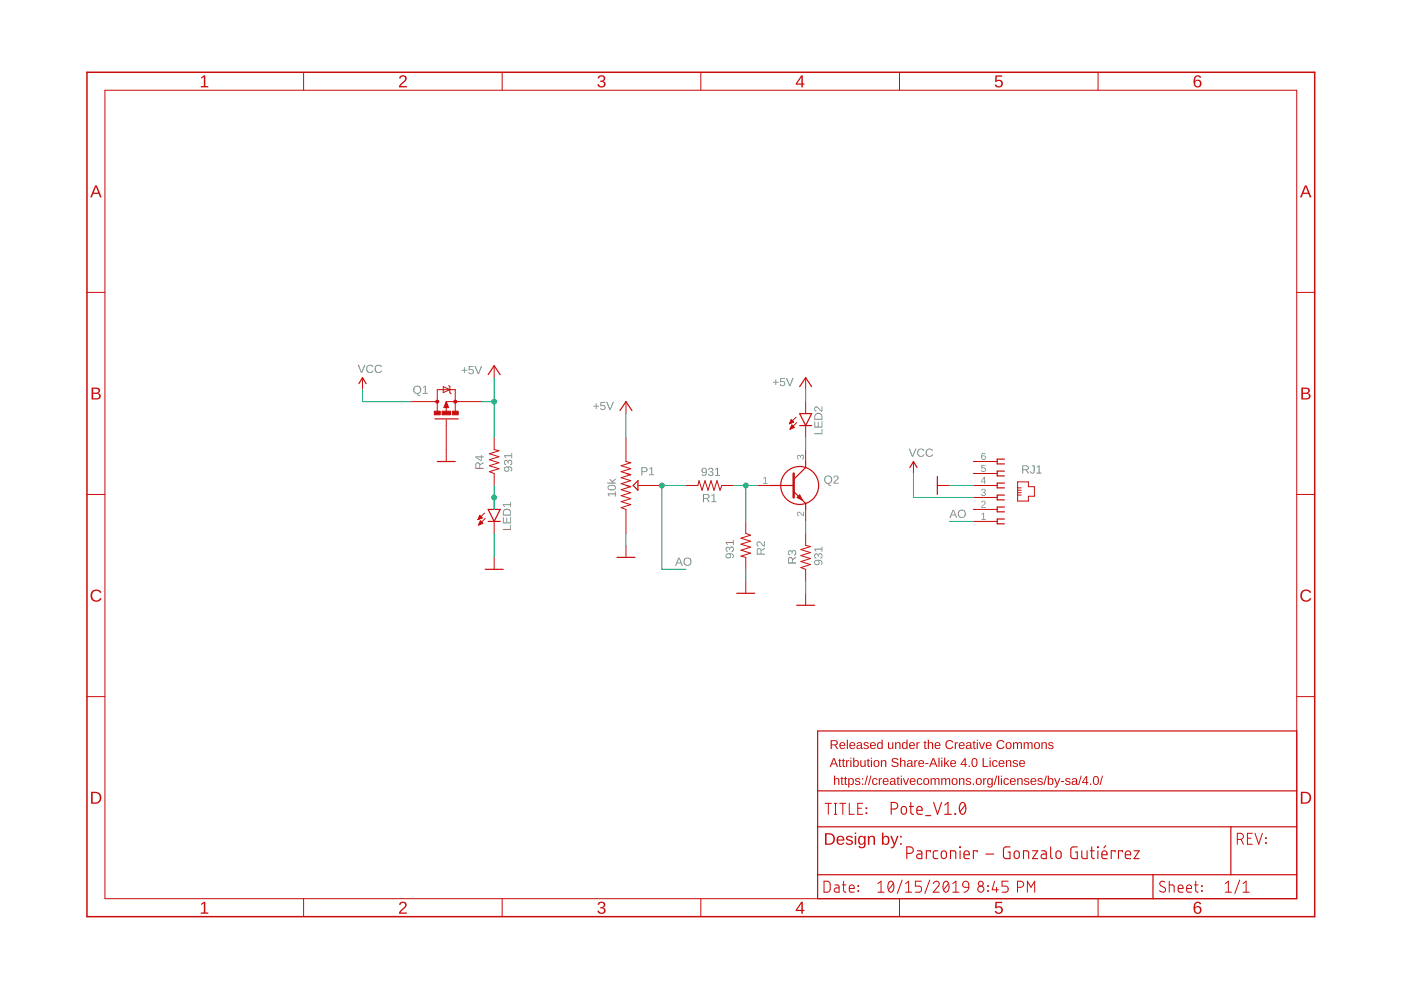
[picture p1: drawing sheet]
<?xml version="1.0" encoding="utf-8"?>
<!DOCTYPE eagle SYSTEM "eagle.dtd">
<!--
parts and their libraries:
SparkFun-Aesthetics: Licensing: Creative Commons ShareAlike 4.0 International - https://creativecommons.org/licenses/by-sa/4.0
-->
<eagle version="9.4.1">
<drawing>
<settings>
<setting alwaysvectorfont="no"/>
<setting verticaltext="up"/>
</settings>
<grid distance="0.1" unitdist="inch" unit="inch" style="lines" multiple="1" display="no" altdistance="0.01" altunitdist="inch" altunit="inch"/>
<schematic xreflabel="%F%N/%S.%C%R" xrefpart="/%S.%C%R">
<fusionteam huburn="a.cGVyc29uYWw6dWUyYzkzNGM3" projecturn="a.cGVyc29uYWw6dWUyYzkzNGM3IzIwMTkwMjE1MTc2NjY5MDA2" folderUrn="urn:adsk.wipprod:fs.folder:co.03cKOASLTxW-QGtvoGH7iA"  versionUrn="urn:adsk.wipprod:fs.file:vf.GoxJW2GZTXSHsnUgYg3O0A?version=1" camFileUrn="" camFileVersionUrn="" lastpublishedchangeguid="dc1b06b2-6754-8c89-f4cc-ef5e88599eae"/>
<libraries>
<library name="SparkFun-Aesthetics">
<symbols>
<symbol name="DGND">
<wire x1="-1.905" y1="0" x2="1.905" y2="0" width="0.254" layer="94"/>
<text x="-2.54" y="-2.54" size="1.778" layer="96">&gt;VALUE</text>
<pin name="GND" x="0" y="2.54" visible="off" length="short" direction="sup" rot="R270"/>
</symbol>
<symbol name="VCC">
<wire x1="0.762" y1="1.27" x2="0" y2="2.54" width="0.254" layer="94"/>
<wire x1="0" y1="2.54" x2="-0.762" y2="1.27" width="0.254" layer="94"/>
<text x="-1.016" y="3.556" size="1.778" layer="96">&gt;VALUE</text>
<pin name="VCC" x="0" y="0" visible="off" length="short" direction="sup" rot="R90"/>
</symbol>
</symbols>
<devicesets>
<deviceset name="GND" prefix="GND">
<gates>
<gate name="1" symbol="DGND" x="0" y="0"/>
</gates>
<devices>
<device name="">
<technologies>
<technology name=""/>
</technologies>
</device>
</devices>
</deviceset>
<deviceset name="VCC" prefix="SUPPLY">
<gates>
<gate name="G$1" symbol="VCC" x="0" y="0"/>
</gates>
<devices>
<device name="">
<technologies>
<technology name=""/>
</technologies>
</device>
</devices>
</deviceset>
</devicesets>
</library>
<library name="615006138421">
<symbols>
<symbol name="615006138421" library_locally_modified="yes">
<text x="-1.27" y="12.7" size="1.778" layer="95" align="center-left">&gt;NAME</text>
<text x="-1.27" y="-5.08" size="1.778" layer="96" align="center-left">&gt;VALUE</text>
<pin name="1" x="-5.08" y="-2.54" visible="pad" length="middle" direction="in"/>
<pin name="3" x="-5.08" y="2.54" visible="pad" length="middle" direction="in"/>
<pin name="5" x="-5.08" y="7.62" visible="pad" length="middle" direction="in"/>
<pin name="2" x="-5.08" y="0" visible="pad" length="middle" direction="in"/>
<pin name="4" x="-5.08" y="5.08" visible="pad" length="middle" direction="in"/>
<pin name="6" x="-5.08" y="10.16" visible="pad" length="middle" direction="in"/>
<wire x1="1.524" y1="10.668" x2="0" y2="10.668" width="0.254" layer="94"/>
<wire x1="0" y1="10.668" x2="0" y2="9.652" width="0.254" layer="94"/>
<wire x1="0" y1="9.652" x2="1.524" y2="9.652" width="0.254" layer="94"/>
<wire x1="1.524" y1="8.128" x2="0" y2="8.128" width="0.254" layer="94"/>
<wire x1="0" y1="8.128" x2="0" y2="7.112" width="0.254" layer="94"/>
<wire x1="0" y1="7.112" x2="1.524" y2="7.112" width="0.254" layer="94"/>
<wire x1="1.524" y1="5.588" x2="0" y2="5.588" width="0.254" layer="94"/>
<wire x1="0" y1="5.588" x2="0" y2="4.572" width="0.254" layer="94"/>
<wire x1="0" y1="4.572" x2="1.524" y2="4.572" width="0.254" layer="94"/>
<wire x1="1.524" y1="3.048" x2="0" y2="3.048" width="0.254" layer="94"/>
<wire x1="0" y1="3.048" x2="0" y2="2.032" width="0.254" layer="94"/>
<wire x1="0" y1="2.032" x2="1.524" y2="2.032" width="0.254" layer="94"/>
<wire x1="4.318" y1="1.778" x2="6.604" y2="1.778" width="0.1998" layer="94"/>
<wire x1="6.604" y1="1.778" x2="6.604" y2="2.794" width="0.1998" layer="94"/>
<wire x1="6.604" y1="2.794" x2="7.874" y2="2.794" width="0.1998" layer="94"/>
<wire x1="7.874" y1="2.794" x2="7.874" y2="4.826" width="0.1998" layer="94"/>
<wire x1="7.874" y1="4.826" x2="6.604" y2="4.826" width="0.1998" layer="94"/>
<wire x1="6.604" y1="4.826" x2="6.604" y2="5.842" width="0.1998" layer="94"/>
<wire x1="6.604" y1="5.842" x2="4.318" y2="5.842" width="0.1998" layer="94"/>
<wire x1="4.318" y1="5.842" x2="4.318" y2="4.572" width="0.1998" layer="94"/>
<wire x1="4.318" y1="4.572" x2="4.318" y2="4.064" width="0.1998" layer="94"/>
<wire x1="4.318" y1="4.064" x2="4.318" y2="3.556" width="0.1998" layer="94"/>
<wire x1="4.318" y1="3.556" x2="4.318" y2="3.048" width="0.1998" layer="94"/>
<wire x1="4.318" y1="3.048" x2="4.318" y2="1.778" width="0.1998" layer="94"/>
<wire x1="4.318" y1="4.572" x2="5.08" y2="4.572" width="0.1998" layer="94"/>
<wire x1="4.318" y1="4.064" x2="5.08" y2="4.064" width="0.1998" layer="94"/>
<wire x1="4.318" y1="3.556" x2="5.08" y2="3.556" width="0.1998" layer="94"/>
<wire x1="4.318" y1="3.048" x2="5.08" y2="3.048" width="0.1998" layer="94"/>
<wire x1="1.524" y1="0.508" x2="0" y2="0.508" width="0.254" layer="94"/>
<wire x1="0" y1="0.508" x2="0" y2="-0.508" width="0.254" layer="94"/>
<wire x1="0" y1="-0.508" x2="1.524" y2="-0.508" width="0.254" layer="94"/>
<wire x1="1.524" y1="-2.032" x2="0" y2="-2.032" width="0.254" layer="94"/>
<wire x1="0" y1="-2.032" x2="0" y2="-3.048" width="0.254" layer="94"/>
<wire x1="0" y1="-3.048" x2="1.524" y2="-3.048" width="0.254" layer="94"/>
</symbol>
</symbols>
<devicesets>
<deviceset name="615006138421" prefix="J">
<gates>
<gate name="G$1" symbol="615006138421" x="0" y="0"/>
</gates>
<devices>
<device name="" package="615006138421">
<connects>
<connect gate="G$1" pin="1" pad="1"/>
<connect gate="G$1" pin="2" pad="2"/>
<connect gate="G$1" pin="3" pad="3"/>
<connect gate="G$1" pin="4" pad="4"/>
<connect gate="G$1" pin="5" pad="5"/>
<connect gate="G$1" pin="6" pad="6"/>
</connects>
<package3dinstances>
<package3dinstance package3d_urn="urn:adsk.eagle:package:8853616/5"/>
</package3dinstances>
<technologies>
<technology name="">
<attribute name="3D_PACKAGE" value="" constant="no"/>
<attribute name="ALLIED_NUMBER" value="" constant="no"/>
<attribute name="DESCRIPTION" value="HORIZONTAL PLASTIC 6P6C MODULAR JACK TAP UP" constant="no"/>
<attribute name="HEIGHT" value="mm" constant="no"/>
<attribute name="MANUFACTURER_NAME" value="W&amp;uuml;rth Elektronik" constant="no"/>
<attribute name="MANUFACTURER_PART_NUMBER" value="615006138421" constant="no"/>
<attribute name="OTHER_PART_NUMBER" value="" constant="no"/>
<attribute name="RS_PART_NUMBER" value="7350282" constant="no"/>
<attribute name="SUPPLIER_NAME" value="RS" constant="no"/>
</technology>
</technologies>
</device>
</devices>
</deviceset>
</devicesets>
</library>
<library name="supply1">
<symbols>
<symbol name="+5V">
<wire x1="1.27" y1="-1.905" x2="0" y2="0" width="0.254" layer="94"/>
<wire x1="0" y1="0" x2="-1.27" y2="-1.905" width="0.254" layer="94"/>
<text x="-2.54" y="-5.08" size="1.778" layer="96" rot="R90">&gt;VALUE</text>
<pin name="+5V" x="0" y="-2.54" visible="off" length="short" direction="sup" rot="R90"/>
</symbol>
</symbols>
<devicesets>
<deviceset name="+5V" prefix="P+">
<gates>
<gate name="1" symbol="+5V" x="0" y="0"/>
</gates>
<devices>
<device name="">
<technologies>
<technology name=""/>
</technologies>
</device>
</devices>
</deviceset>
</devicesets>
</library>
<library name="SparkFun-LED">
<symbols>
<symbol name="LED" library_locally_modified="yes">
<wire x1="1.27" y1="0" x2="0" y2="-2.54" width="0.254" layer="94"/>
<wire x1="0" y1="-2.54" x2="-1.27" y2="0" width="0.254" layer="94"/>
<wire x1="1.27" y1="-2.54" x2="0" y2="-2.54" width="0.254" layer="94"/>
<wire x1="0" y1="-2.54" x2="-1.27" y2="-2.54" width="0.254" layer="94"/>
<wire x1="1.27" y1="0" x2="0" y2="0" width="0.254" layer="94"/>
<wire x1="0" y1="0" x2="-1.27" y2="0" width="0.254" layer="94"/>
<wire x1="-2.032" y1="-0.762" x2="-3.429" y2="-2.159" width="0.1524" layer="94"/>
<wire x1="-1.905" y1="-1.905" x2="-3.302" y2="-3.302" width="0.1524" layer="94"/>
<text x="3.556" y="-4.572" size="1.778" layer="95" rot="R90">&gt;NAME</text>
<text x="5.715" y="-4.572" size="1.778" layer="96" rot="R90">&gt;VALUE</text>
<pin name="C" x="0" y="-5.08" visible="off" length="short" direction="pas" rot="R90"/>
<pin name="A" x="0" y="2.54" visible="off" length="short" direction="pas" rot="R270"/>
<polygon width="0.1524" layer="94">
<vertex x="-3.429" y="-2.159"/>
<vertex x="-3.048" y="-1.27"/>
<vertex x="-2.54" y="-1.778"/>
</polygon>
<polygon width="0.1524" layer="94">
<vertex x="-3.302" y="-3.302"/>
<vertex x="-2.921" y="-2.413"/>
<vertex x="-2.413" y="-2.921"/>
</polygon>
</symbol>
</symbols>
<devicesets>
<deviceset name="LED" locally_modified="yes" prefix="D" uservalue="yes" library_locally_modified="yes">
<gates>
<gate name="G$1" symbol="LED" x="0" y="0"/>
</gates>
<devices>
<device name="5MM" package="LED5MM">
<connects>
<connect gate="G$1" pin="A" pad="A"/>
<connect gate="G$1" pin="C" pad="K"/>
</connects>
<package3dinstances>
<package3dinstance package3d_urn="urn:adsk.eagle:package:8915060/1"/>
</package3dinstances>
<technologies>
<technology name=""/>
</technologies>
</device>
<device name="3MM" package="LED3MM">
<connects>
<connect gate="G$1" pin="A" pad="A"/>
<connect gate="G$1" pin="C" pad="K"/>
</connects>
<package3dinstances>
<package3dinstance package3d_urn="urn:adsk.eagle:package:8915059/1"/>
</package3dinstances>
<technologies>
<technology name="">
<attribute name="PROD_ID" value="DIO-08794" constant="no"/>
</technology>
</technologies>
</device>
<device name="1206" package="LED-1206">
<connects>
<connect gate="G$1" pin="A" pad="A"/>
<connect gate="G$1" pin="C" pad="C"/>
</connects>
<package3dinstances>
<package3dinstance package3d_urn="urn:adsk.eagle:package:8915058/1"/>
</package3dinstances>
<technologies>
<technology name=""/>
</technologies>
</device>
<device name="0603" package="LED-0603">
<connects>
<connect gate="G$1" pin="A" pad="A"/>
<connect gate="G$1" pin="C" pad="C"/>
</connects>
<package3dinstances>
<package3dinstance package3d_urn="urn:adsk.eagle:package:8915057/2"/>
</package3dinstances>
<technologies>
<technology name=""/>
</technologies>
</device>
<device name="10MM" package="LED10MM">
<connects>
<connect gate="G$1" pin="A" pad="A"/>
<connect gate="G$1" pin="C" pad="C"/>
</connects>
<package3dinstances>
<package3dinstance package3d_urn="urn:adsk.eagle:package:8915056/1"/>
</package3dinstances>
<technologies>
<technology name=""/>
</technologies>
</device>
<device name="-FKIT-1206" package="FKIT-LED-1206">
<connects>
<connect gate="G$1" pin="A" pad="A"/>
<connect gate="G$1" pin="C" pad="C"/>
</connects>
<package3dinstances>
<package3dinstance package3d_urn="urn:adsk.eagle:package:8915055/1"/>
</package3dinstances>
<technologies>
<technology name=""/>
</technologies>
</device>
<device name="-3MM-NO_SILK" package="LED3MM-NS">
<connects>
<connect gate="G$1" pin="A" pad="A"/>
<connect gate="G$1" pin="C" pad="K"/>
</connects>
<package3dinstances>
<package3dinstance package3d_urn="urn:adsk.eagle:package:8915054/1"/>
</package3dinstances>
<technologies>
<technology name=""/>
</technologies>
</device>
<device name="5MM-KIT" package="LED5MM-KIT">
<connects>
<connect gate="G$1" pin="A" pad="A"/>
<connect gate="G$1" pin="C" pad="K"/>
</connects>
<package3dinstances>
<package3dinstance package3d_urn="urn:adsk.eagle:package:8915053/1"/>
</package3dinstances>
<technologies>
<technology name=""/>
</technologies>
</device>
<device name="1206-BOTTOM" package="LED-1206-BOTTOM">
<connects>
<connect gate="G$1" pin="A" pad="A"/>
<connect gate="G$1" pin="C" pad="C"/>
</connects>
<package3dinstances>
<package3dinstance package3d_urn="urn:adsk.eagle:package:8915041/1"/>
</package3dinstances>
<technologies>
<technology name=""/>
</technologies>
</device>
</devices>
</deviceset>
</devicesets>
</library>
<library name="Perfect_0402">
<symbols>
<symbol name="RESISTOR" library_locally_modified="yes">
<wire x1="2.54" y1="0" x2="2.921" y2="1.016" width="0.1524" layer="94"/>
<wire x1="2.921" y1="1.016" x2="3.556" y2="-1.016" width="0.1524" layer="94"/>
<wire x1="3.556" y1="-1.016" x2="4.191" y2="1.016" width="0.1524" layer="94"/>
<wire x1="4.191" y1="1.016" x2="4.826" y2="-1.016" width="0.1524" layer="94"/>
<wire x1="4.826" y1="-1.016" x2="5.461" y2="1.016" width="0.1524" layer="94"/>
<wire x1="5.461" y1="1.016" x2="6.096" y2="-1.016" width="0.1524" layer="94"/>
<wire x1="6.096" y1="-1.016" x2="6.731" y2="1.016" width="0.1524" layer="94"/>
<wire x1="6.731" y1="1.016" x2="7.366" y2="-1.016" width="0.1524" layer="94"/>
<wire x1="7.366" y1="-1.016" x2="7.62" y2="0" width="0.1524" layer="94"/>
<text x="1.27" y="1.4986" size="1.778" layer="95">&gt;NAME</text>
<text x="1.27" y="-3.302" size="1.778" layer="96">&gt;VALUE</text>
<pin name="2" x="10.16" y="0" visible="off" length="short" direction="pas" swaplevel="1" rot="R180"/>
<pin name="1" x="0" y="0" visible="off" length="short" direction="pas" swaplevel="1"/>
</symbol>
</symbols>
<devicesets>
<deviceset name="RES_0402" library_locally_modified="yes">
<gates>
<gate name="G$1" symbol="RESISTOR" x="-5.08" y="0"/>
</gates>
<devices>
<device name="" package="RESC1005X35">
<connects>
<connect gate="G$1" pin="1" pad="1"/>
<connect gate="G$1" pin="2" pad="2"/>
</connects>
<package3dinstances>
<package3dinstance package3d_urn="urn:adsk.eagle:package:8884249/2"/>
</package3dinstances>
<technologies>
<technology name=""/>
</technologies>
</device>
</devices>
</deviceset>
</devicesets>
</library>
<library name="PTV09A-2015F-B103">
<symbols>
<symbol name="PTV09A-2015F-B103">
<text x="8.89" y="5.08" size="1.778" layer="95" align="center-left">&gt;NAME</text>
<text x="8.89" y="2.54" size="1.778" layer="96" align="center-left">&gt;VALUE</text>
<pin name="R_1" x="0" y="0" visible="off" length="middle"/>
<pin name="WIPER" x="10.16" y="-7.62" visible="off" length="middle" rot="R90"/>
<pin name="R_2" x="20.32" y="0" visible="off" length="middle" rot="R180"/>
<wire x1="5.08" y1="0" x2="5.461" y2="1.016" width="0.2032" layer="94"/>
<wire x1="5.461" y1="1.016" x2="6.096" y2="-1.016" width="0.2032" layer="94"/>
<wire x1="6.096" y1="-1.016" x2="6.731" y2="1.016" width="0.2032" layer="94"/>
<wire x1="6.731" y1="1.016" x2="7.366" y2="-1.016" width="0.2032" layer="94"/>
<wire x1="7.366" y1="-1.016" x2="8.001" y2="1.016" width="0.2032" layer="94"/>
<wire x1="8.001" y1="1.016" x2="8.636" y2="-1.016" width="0.2032" layer="94"/>
<wire x1="8.636" y1="-1.016" x2="9.271" y2="1.016" width="0.2032" layer="94"/>
<wire x1="9.906" y1="-1.016" x2="10.16" y2="0" width="0.2032" layer="94"/>
<wire x1="9.271" y1="1.016" x2="9.906" y2="-1.016" width="0.2032" layer="94"/>
<wire x1="9.906" y1="-1.016" x2="10.541" y2="1.016" width="0.2032" layer="94"/>
<wire x1="10.541" y1="1.016" x2="11.176" y2="-1.016" width="0.2032" layer="94"/>
<wire x1="11.176" y1="-1.016" x2="11.811" y2="1.016" width="0.2032" layer="94"/>
<wire x1="12.446" y1="-1.016" x2="12.7" y2="0" width="0.2032" layer="94"/>
<wire x1="11.811" y1="1.016" x2="12.446" y2="-1.016" width="0.2032" layer="94"/>
<wire x1="12.446" y1="-1.016" x2="13.081" y2="1.016" width="0.2032" layer="94"/>
<wire x1="13.081" y1="1.016" x2="13.716" y2="-1.016" width="0.2032" layer="94"/>
<wire x1="13.716" y1="-1.016" x2="14.351" y2="1.016" width="0.2032" layer="94"/>
<wire x1="14.351" y1="1.016" x2="14.986" y2="-1.016" width="0.2032" layer="94"/>
<wire x1="14.986" y1="-1.016" x2="15.24" y2="0" width="0.2032" layer="94"/>
<wire x1="9.144" y1="-2.54" x2="10.16" y2="-1.524" width="0.254" layer="94"/>
<wire x1="10.16" y1="-1.524" x2="11.176" y2="-2.54" width="0.254" layer="94"/>
<wire x1="11.176" y1="-2.54" x2="9.144" y2="-2.54" width="0.254" layer="94"/>
</symbol>
</symbols>
<devicesets>
<deviceset name="PTV09A-2015F-B103" prefix="VR" library_locally_modified="yes">
<gates>
<gate name="G$1" symbol="PTV09A-2015F-B103" x="0" y="0"/>
</gates>
<devices>
<device name="" package="PTV09A-2015F">
<connects>
<connect gate="G$1" pin="R_1" pad="1"/>
<connect gate="G$1" pin="R_2" pad="3"/>
<connect gate="G$1" pin="WIPER" pad="2"/>
</connects>
<package3dinstances>
<package3dinstance package3d_urn="urn:adsk.eagle:package:9532009/12"/>
</package3dinstances>
<technologies>
<technology name="">
<attribute name="ALLIED_NUMBER" value="70407922" constant="no"/>
<attribute name="ALLIED_PRICE-STOCK" value="https://www.alliedelec.com/bourns-ptv09a-2015f-b103/70407922/" constant="no"/>
<attribute name="DESCRIPTION" value="Bourns Potentiometer PTV Series with a 6 mm Dia. Shaft 10k +/-20% 0.05W, Linear, Through Hole" constant="no"/>
<attribute name="HEIGHT" value="mm" constant="no"/>
<attribute name="MANUFACTURER_NAME" value="Bourns" constant="no"/>
<attribute name="MANUFACTURER_PART_NUMBER" value="PTV09A-2015F-B103" constant="no"/>
<attribute name="MOUSER_PART_NUMBER" value="652-PTV09A-2015FB103" constant="no"/>
<attribute name="MOUSER_PRICE-STOCK" value="https://www.mouser.com/Search/Refine.aspx?Keyword=652-PTV09A-2015FB103" constant="no"/>
<attribute name="RS_PART_NUMBER" value="7377818P" constant="no"/>
<attribute name="RS_PRICE-STOCK" value="http://uk.rs-online.com/web/p/products/7377818P" constant="no"/>
</technology>
</technologies>
</device>
</devices>
</deviceset>
</devicesets>
</library>
<library name="RU1C002ZPTCL">
<symbols>
<symbol name="RU1C002ZPTCL" library_locally_modified="yes">
<text x="-1.27" y="5.08" size="1.778" layer="95" align="center-left">&gt;NAME</text>
<text x="-1.27" y="-5.08" size="1.778" layer="96" align="center-left">&gt;VALUE</text>
<text x="8.89" y="3.556" size="0.8128" layer="93">D</text>
<text x="8.89" y="-4.064" size="0.8128" layer="93">S</text>
<text x="4.064" y="0.508" size="0.8128" layer="93">G</text>
<pin name="G" x="0" y="0" visible="off" length="middle"/>
<pin name="D" x="10.16" y="7.62" visible="off" length="middle" rot="R270"/>
<pin name="S" x="10.16" y="-7.62" visible="off" length="middle" rot="R90"/>
<wire x1="6.5024" y1="2.413" x2="6.5024" y2="-2.54" width="0.254" layer="94"/>
<wire x1="10.16" y1="0" x2="10.16" y2="-1.905" width="0.1524" layer="94"/>
<wire x1="8.128" y1="-1.905" x2="10.16" y2="-1.905" width="0.1524" layer="94"/>
<wire x1="8.1534" y1="1.905" x2="12.7" y2="1.905" width="0.1524" layer="94"/>
<wire x1="12.7" y1="-1.905" x2="10.16" y2="-1.905" width="0.1524" layer="94"/>
<wire x1="10.16" y1="-1.905" x2="10.16" y2="-2.54" width="0.1524" layer="94"/>
<wire x1="12.7" y1="-1.905" x2="12.7" y2="-0.762" width="0.1524" layer="94"/>
<wire x1="12.7" y1="-0.762" x2="12.7" y2="1.905" width="0.1524" layer="94"/>
<wire x1="12.7" y1="-0.762" x2="13.335" y2="0.635" width="0.1524" layer="94"/>
<wire x1="13.335" y1="0.635" x2="12.065" y2="0.635" width="0.1524" layer="94"/>
<wire x1="12.065" y1="0.635" x2="12.7" y2="-0.762" width="0.1524" layer="94"/>
<wire x1="13.335" y1="-0.762" x2="12.7" y2="-0.762" width="0.1524" layer="94"/>
<wire x1="12.7" y1="-0.762" x2="12.065" y2="-0.762" width="0.1524" layer="94"/>
<wire x1="12.065" y1="-0.762" x2="11.811" y2="-1.016" width="0.1524" layer="94"/>
<wire x1="13.335" y1="-0.762" x2="13.589" y2="-0.508" width="0.1524" layer="94"/>
<wire x1="10.16" y1="0" x2="8.89" y2="0.508" width="0.1524" layer="94"/>
<wire x1="8.89" y1="0.508" x2="8.89" y2="-0.508" width="0.1524" layer="94"/>
<wire x1="8.89" y1="-0.508" x2="10.16" y2="0" width="0.1524" layer="94"/>
<wire x1="9.017" y1="0" x2="8.128" y2="0" width="0.1524" layer="94"/>
<wire x1="9.017" y1="-0.254" x2="9.906" y2="0" width="0.3048" layer="94"/>
<wire x1="9.906" y1="0" x2="9.017" y2="0.254" width="0.3048" layer="94"/>
<wire x1="9.017" y1="0.254" x2="9.017" y2="0" width="0.3048" layer="94"/>
<wire x1="9.017" y1="0" x2="9.271" y2="0" width="0.3048" layer="94"/>
<wire x1="6.35" y1="0" x2="5.08" y2="0" width="0.1524" layer="94"/>
<wire x1="10.16" y1="2.032" x2="10.16" y2="2.54" width="0.254" layer="94"/>
<circle x="10.16" y="-1.905" radius="0.127" width="0.4064" layer="94"/>
<circle x="10.16" y="1.905" radius="0.127" width="0.4064" layer="94"/>
<rectangle x1="7.366" y1="-2.54" x2="8.128" y2="-1.27" layer="94"/>
<rectangle x1="7.366" y1="1.27" x2="8.128" y2="2.54" layer="94"/>
<rectangle x1="7.366" y1="-0.889" x2="8.128" y2="0.889" layer="94"/>
</symbol>
</symbols>
<devicesets>
<deviceset name="RU1C002ZPTCL" locally_modified="yes" prefix="Q" library_locally_modified="yes">
<gates>
<gate name="G$1" symbol="RU1C002ZPTCL" x="0" y="0"/>
</gates>
<devices>
<device name="" package="SOTFL65P210X105-3N">
<connects>
<connect gate="G$1" pin="D" pad="3"/>
<connect gate="G$1" pin="G" pad="1"/>
<connect gate="G$1" pin="S" pad="2"/>
</connects>
<package3dinstances>
<package3dinstance package3d_urn="urn:adsk.eagle:package:8914148/2"/>
</package3dinstances>
<technologies>
<technology name="">
<attribute name="ARROW_PART_NUMBER" value="RU1C002ZPTCL" constant="no"/>
<attribute name="ARROW_PRICE/STOCK" value="" constant="no"/>
<attribute name="DESCRIPTION" value="ROHM - RU1C002ZPTCL - MOSFET, P-CH, -20V, -0.2A, SOT-323FL" constant="no"/>
<attribute name="HEIGHT" value="1.05mm" constant="no"/>
<attribute name="MANUFACTURER_NAME" value="ROHM Semiconductor" constant="no"/>
<attribute name="MANUFACTURER_PART_NUMBER" value="RU1C002ZPTCL" constant="no"/>
<attribute name="RS_PART_NUMBER" value="" constant="no"/>
<attribute name="RS_PRICE/STOCK" value="" constant="no"/>
</technology>
</technologies>
</device>
</devices>
</deviceset>
</devicesets>
</library>
<library name="MMBT3904_215">
<symbols>
<symbol name="MMBT3904,215" library_locally_modified="yes">
<wire x1="7.62" y1="2.54" x2="7.62" y2="-2.54" width="0.508" layer="94"/>
<wire x1="7.62" y1="1.27" x2="10.16" y2="3.81" width="0.254" layer="94"/>
<wire x1="7.62" y1="-1.27" x2="10.16" y2="-3.81" width="0.254" layer="94"/>
<wire x1="10.16" y1="-3.81" x2="10.16" y2="-5.08" width="0.254" layer="94"/>
<wire x1="10.16" y1="3.81" x2="10.16" y2="5.08" width="0.254" layer="94"/>
<wire x1="2.54" y1="0" x2="7.62" y2="0" width="0.254" layer="94"/>
<circle x="8.89" y="0" radius="4.016" width="0.254" layer="94"/>
<text x="13.97" y="1.27" size="1.778" layer="95" align="center-left">&gt;NAME</text>
<text x="13.97" y="-1.27" size="1.778" layer="96" align="center-left">&gt;VALUE</text>
<pin name="B" x="0" y="0" visible="pad" length="short"/>
<pin name="E" x="10.16" y="-7.62" visible="pad" length="short" rot="R90"/>
<pin name="C" x="10.16" y="7.62" visible="pad" length="short" rot="R270"/>
<polygon width="0.254" layer="94">
<vertex x="8.382" y="-2.54"/>
<vertex x="8.89" y="-2.032"/>
<vertex x="9.398" y="-3.048"/>
</polygon>
</symbol>
</symbols>
<devicesets>
<deviceset name="MMBT3904,215" locally_modified="yes" prefix="Q" library_locally_modified="yes">
<gates>
<gate name="G$1" symbol="MMBT3904,215" x="0" y="0"/>
</gates>
<devices>
<device name="" package="SOT95P230X110-3N">
<connects>
<connect gate="G$1" pin="B" pad="1"/>
<connect gate="G$1" pin="C" pad="3"/>
<connect gate="G$1" pin="E" pad="2"/>
</connects>
<package3dinstances>
<package3dinstance package3d_urn="urn:adsk.eagle:package:9659414/2"/>
</package3dinstances>
<technologies>
<technology name="">
<attribute name="DESCRIPTION" value="MMBT3904 - NPN switching transistor" constant="no"/>
<attribute name="HEIGHT" value="1.1mm" constant="no"/>
<attribute name="MANUFACTURER_NAME" value="Nexperia" constant="no"/>
<attribute name="MANUFACTURER_PART_NUMBER" value="MMBT3904,215" constant="no"/>
<attribute name="MOUSER_PART_NUMBER" value="771-MMBT3904T/R" constant="no"/>
<attribute name="MOUSER_PRICE-STOCK" value="https://www.mouser.com/Search/Refine.aspx?Keyword=771-MMBT3904T%2FR" constant="no"/>
<attribute name="RS_PART_NUMBER" value="1791079" constant="no"/>
<attribute name="RS_PRICE-STOCK" value="http://uk.rs-online.com/web/p/products/1791079" constant="no"/>
</technology>
</technologies>
</device>
</devices>
</deviceset>
</devicesets>
</library>
<library name="MyFrames">
<symbols>
<symbol name="A4L-LOC">
<frame x1="0" y1="0" x2="260.35" y2="179.07" columns="6" rows="4" layer="94"/>
<wire x1="154.94" y1="3.81" x2="226.06" y2="3.81" width="0.254" layer="94"/>
<wire x1="256.54" y1="19.05" x2="242.57" y2="19.05" width="0.254" layer="94"/>
<wire x1="154.94" y1="3.81" x2="154.94" y2="8.89" width="0.254" layer="94"/>
<wire x1="154.94" y1="8.89" x2="226.06" y2="8.89" width="0.254" layer="94"/>
<wire x1="154.94" y1="8.89" x2="154.94" y2="19.05" width="0.254" layer="94"/>
<wire x1="256.54" y1="19.05" x2="256.54" y2="8.89" width="0.254" layer="94"/>
<wire x1="226.06" y1="8.89" x2="226.06" y2="3.81" width="0.254" layer="94"/>
<wire x1="226.06" y1="8.89" x2="242.57" y2="8.89" width="0.254" layer="94"/>
<wire x1="226.06" y1="3.81" x2="256.54" y2="3.81" width="0.254" layer="94"/>
<wire x1="242.57" y1="19.05" x2="242.57" y2="8.89" width="0.254" layer="94"/>
<wire x1="242.57" y1="19.05" x2="154.94" y2="19.05" width="0.254" layer="94"/>
<wire x1="242.57" y1="8.89" x2="256.54" y2="8.89" width="0.254" layer="94"/>
<wire x1="256.54" y1="8.89" x2="256.54" y2="3.81" width="0.254" layer="94"/>
<wire x1="154.94" y1="19.05" x2="154.94" y2="26.67" width="0.254" layer="94"/>
<wire x1="256.54" y1="39.37" x2="154.94" y2="39.37" width="0.254" layer="94"/>
<wire x1="256.54" y1="39.37" x2="256.54" y2="26.67" width="0.254" layer="94"/>
<wire x1="154.94" y1="26.67" x2="256.54" y2="26.67" width="0.254" layer="94"/>
<wire x1="154.94" y1="26.67" x2="154.94" y2="39.37" width="0.254" layer="94"/>
<wire x1="256.54" y1="26.67" x2="256.54" y2="19.05" width="0.254" layer="94"/>
<text x="156.21" y="5.08" size="2.54" layer="94" font="vector">Date:</text>
<text x="167.64" y="5.08" size="2.54" layer="94" font="vector">&gt;LAST_DATE_TIME</text>
<text x="227.33" y="5.08" size="2.54" layer="94" font="vector">Sheet:</text>
<text x="241.3" y="5.08" size="2.54" layer="94" font="vector">&gt;SHEET</text>
<text x="243.84" y="15.24" size="2.54" layer="94" font="vector">REV:</text>
<text x="156.464" y="21.59" size="2.54" layer="94" font="vector">TITLE:</text>
<text x="170.434" y="21.59" size="2.7432" layer="94" font="vector">&gt;DRAWING_NAME</text>
<text x="157.48" y="35.56" size="1.9304" layer="94">Released under the Creative Commons</text>
<text x="157.48" y="31.75" size="1.9304" layer="94">Attribution Share-Alike 4.0 License</text>
<text x="157.48" y="27.94" size="1.9304" layer="94"> https://creativecommons.org/licenses/by-sa/4.0/</text>
<text x="156.21" y="15.24" size="2.54" layer="94">Design by:</text>
<text x="173.736" y="12.192" size="2.7178" layer="94" font="vector">Parconier - Gonzalo Gutiérrez </text>
</symbol>
</symbols>
<devicesets>
<deviceset name="A4L-LOC" prefix="FRAME" uservalue="yes">
<gates>
<gate name="G$1" symbol="A4L-LOC" x="0" y="0"/>
</gates>
<devices>
<device name="">
<technologies>
<technology name=""/>
</technologies>
</device>
</devices>
</deviceset>
</devicesets>
</library>
</libraries>
<attributes>
</attributes>
<variantdefs>
</variantdefs>
<classes>
<class number="0" name="default" width="0" drill="0">
</class>
</classes>
<parts>
<part name="RJ1" library="615006138421" deviceset="615006138421" device="" package3d_urn="urn:adsk.eagle:package:8853616/5">
<attribute name="MPN" value="615006138421"/>
</part>
<part name="GND1" library="SparkFun-Aesthetics" deviceset="GND" device=""/>
<part name="SUPPLY1" library="SparkFun-Aesthetics" deviceset="VCC" device=""/>
<part name="SUPPLY2" library="SparkFun-Aesthetics" deviceset="VCC" device=""/>
<part name="P+1" library="supply1" deviceset="+5V" device=""/>
<part name="R4" library="Perfect_0402" deviceset="RES_0402" device="" package3d_urn="urn:adsk.eagle:package:8884249/2" value="931">
<attribute name="MPN" value="RC0402FR-07931RL"/>
</part>
<part name="LED1" library="SparkFun-LED" deviceset="LED" device="0603" package3d_urn="urn:adsk.eagle:package:8915057/2">
<attribute name="MPN" value="LTST-C193KRKT-5A "/>
</part>
<part name="GND3" library="SparkFun-Aesthetics" deviceset="GND" device=""/>
<part name="P1" library="PTV09A-2015F-B103" deviceset="PTV09A-2015F-B103" device="" package3d_urn="urn:adsk.eagle:package:9532009/12" value="10k">
<attribute name="MPN" value="PTV09A-2025F-B103"/>
</part>
<part name="P+2" library="supply1" deviceset="+5V" device=""/>
<part name="GND2" library="SparkFun-Aesthetics" deviceset="GND" device=""/>
<part name="R3" library="Perfect_0402" deviceset="RES_0402" device="" package3d_urn="urn:adsk.eagle:package:8884249/2" value="931">
<attribute name="MPN" value="RC0402FR-07931RL"/>
</part>
<part name="LED2" library="SparkFun-LED" deviceset="LED" device="0603" package3d_urn="urn:adsk.eagle:package:8915057/2">
<attribute name="MPN" value="LB Q39E-L2OO-35-1 "/>
</part>
<part name="GND4" library="SparkFun-Aesthetics" deviceset="GND" device=""/>
<part name="Q1" library="RU1C002ZPTCL" deviceset="RU1C002ZPTCL" device="" package3d_urn="urn:adsk.eagle:package:8914148/2">
<attribute name="MPN" value="RU1C002ZPTCL"/>
</part>
<part name="GND5" library="SparkFun-Aesthetics" deviceset="GND" device=""/>
<part name="Q2" library="MMBT3904_215" deviceset="MMBT3904,215" device="" package3d_urn="urn:adsk.eagle:package:9659414/2">
<attribute name="MPN" value="MMBT3904,215"/>
</part>
<part name="P+3" library="supply1" deviceset="+5V" device=""/>
<part name="R1" library="Perfect_0402" deviceset="RES_0402" device="" package3d_urn="urn:adsk.eagle:package:8884249/2" value="931">
<attribute name="MPN" value="RC0402FR-07931RL"/>
</part>
<part name="R2" library="Perfect_0402" deviceset="RES_0402" device="" package3d_urn="urn:adsk.eagle:package:8884249/2" value="931">
<attribute name="MPN" value="RC0402FR-07931RL"/>
</part>
<part name="GND6" library="SparkFun-Aesthetics" deviceset="GND" device=""/>
<part name="FRAME1" library="MyFrames" deviceset="A4L-LOC" device=""/>
</parts>
<sheets>
<sheet>
<plain>
</plain>
<instances>
<instance part="RJ1" gate="G$1" x="193.04" y="86.36" smashed="yes">
<attribute name="MPN" x="193.04" y="86.36" size="1.778" layer="96" display="off"/>
<attribute name="NAME" x="198.12" y="93.98" size="1.778" layer="95"/>
</instance>
<instance part="GND1" gate="1" x="180.34" y="91.44" smashed="yes" rot="R270"/>
<instance part="SUPPLY1" gate="G$1" x="58.42" y="111.76" smashed="yes">
<attribute name="VALUE" x="57.404" y="115.316" size="1.778" layer="96"/>
</instance>
<instance part="SUPPLY2" gate="G$1" x="175.26" y="93.98" smashed="yes">
<attribute name="VALUE" x="174.244" y="97.536" size="1.778" layer="96"/>
</instance>
<instance part="P+1" gate="1" x="86.36" y="116.84" smashed="yes">
<attribute name="VALUE" x="83.82" y="116.84" size="1.778" layer="96" rot="R180"/>
</instance>
<instance part="R4" gate="G$1" x="86.36" y="91.44" smashed="yes" rot="R90">
<attribute name="MPN" x="86.36" y="91.44" size="1.778" layer="96" rot="R90" display="off"/>
<attribute name="NAME" x="84.0994" y="94.742" size="1.778" layer="95" rot="R90"/>
<attribute name="VALUE" x="90.17" y="94.234" size="1.778" layer="96" rot="R90"/>
</instance>
<instance part="LED1" gate="G$1" x="86.36" y="86.36" smashed="yes">
<attribute name="MPN" x="86.36" y="86.36" size="1.778" layer="96" display="off"/>
<attribute name="NAME" x="89.916" y="81.788" size="1.778" layer="95" rot="R90"/>
<attribute name="VALUE" x="92.075" y="81.788" size="1.778" layer="96" rot="R90"/>
</instance>
<instance part="GND3" gate="1" x="86.36" y="73.66" smashed="yes"/>
<instance part="P1" gate="G$1" x="114.3" y="81.28" smashed="yes" rot="R90">
<attribute name="NAME" x="117.348" y="94.488" size="1.778" layer="95" align="center-left"/>
<attribute name="VALUE" x="111.252" y="88.9" size="1.778" layer="96" rot="R90" align="center-left"/>
<attribute name="MPN" x="114.3" y="81.28" size="1.778" layer="96" rot="R90" display="off"/>
</instance>
<instance part="P+2" gate="1" x="114.3" y="109.22" smashed="yes">
<attribute name="VALUE" x="111.76" y="109.22" size="1.778" layer="96" rot="R180"/>
</instance>
<instance part="GND2" gate="1" x="114.3" y="76.2" smashed="yes"/>
<instance part="R3" gate="G$1" x="152.4" y="71.12" smashed="yes" rot="R90">
<attribute name="MPN" x="152.4" y="71.12" size="1.778" layer="96" rot="R90" display="off"/>
<attribute name="NAME" x="150.3934" y="74.676" size="1.778" layer="95" rot="R90"/>
<attribute name="VALUE" x="155.956" y="74.422" size="1.778" layer="96" rot="R90"/>
</instance>
<instance part="LED2" gate="G$1" x="152.4" y="106.68" smashed="yes">
<attribute name="MPN" x="152.4" y="106.68" size="1.778" layer="96" display="off"/>
<attribute name="NAME" x="155.956" y="102.108" size="1.778" layer="95" rot="R90"/>
<attribute name="VALUE" x="158.115" y="102.108" size="1.778" layer="96" rot="R90"/>
</instance>
<instance part="GND4" gate="1" x="152.4" y="66.04" smashed="yes"/>
<instance part="Q1" gate="G$1" x="76.2" y="99.06" smashed="yes" rot="R90">
<attribute name="NAME" x="72.39" y="111.76" size="1.778" layer="95" rot="R180" align="center-left"/>
<attribute name="MPN" x="76.2" y="99.06" size="1.778" layer="96" rot="R90" display="off"/>
</instance>
<instance part="GND5" gate="1" x="76.2" y="96.52" smashed="yes"/>
<instance part="Q2" gate="G$1" x="142.24" y="91.44" smashed="yes">
<attribute name="NAME" x="156.21" y="92.71" size="1.778" layer="95" align="center-left"/>
<attribute name="MPN" x="142.24" y="91.44" size="1.778" layer="96" display="off"/>
</instance>
<instance part="P+3" gate="1" x="152.4" y="114.3" smashed="yes">
<attribute name="VALUE" x="149.86" y="114.3" size="1.778" layer="96" rot="R180"/>
</instance>
<instance part="R1" gate="G$1" x="137.16" y="91.44" smashed="yes" rot="R180">
<attribute name="MPN" x="137.16" y="91.44" size="1.778" layer="96" rot="R180" display="off"/>
<attribute name="NAME" x="133.604" y="89.6874" size="1.778" layer="95" rot="R180"/>
<attribute name="VALUE" x="134.366" y="95.25" size="1.778" layer="96" rot="R180"/>
</instance>
<instance part="R2" gate="G$1" x="139.7" y="83.82" smashed="yes" rot="R270">
<attribute name="MPN" x="139.7" y="83.82" size="1.778" layer="96" rot="R270" display="off"/>
<attribute name="NAME" x="141.9606" y="79.756" size="1.778" layer="95" rot="R270"/>
<attribute name="VALUE" x="135.382" y="80.01" size="1.778" layer="96" rot="R270"/>
</instance>
<instance part="GND6" gate="1" x="139.7" y="68.58" smashed="yes"/>
<instance part="FRAME1" gate="G$1" x="0" y="0" smashed="yes">
<attribute name="LAST_DATE_TIME" x="167.64" y="5.08" size="2.54" layer="94" font="vector"/>
<attribute name="SHEET" x="241.3" y="5.08" size="2.54" layer="94" font="vector"/>
<attribute name="DRAWING_NAME" x="170.434" y="21.59" size="2.7432" layer="94" font="vector"/>
</instance>
</instances>
<busses>
</busses>
<nets>
<net name="GND" class="0">
<segment>
<pinref part="RJ1" gate="G$1" pin="4"/>
<pinref part="GND1" gate="1" pin="GND"/>
<wire x1="187.96" y1="91.44" x2="182.88" y2="91.44" width="0.1524" layer="91"/>
</segment>
<segment>
<pinref part="LED1" gate="G$1" pin="C"/>
<pinref part="GND3" gate="1" pin="GND"/>
<wire x1="86.36" y1="76.2" x2="86.36" y2="81.28" width="0.1524" layer="91"/>
</segment>
<segment>
<pinref part="Q1" gate="G$1" pin="G"/>
<pinref part="GND5" gate="1" pin="GND"/>
</segment>
<segment>
<pinref part="R3" gate="G$1" pin="1"/>
<pinref part="GND4" gate="1" pin="GND"/>
<wire x1="152.4" y1="68.58" x2="152.4" y2="71.12" width="0.1524" layer="91"/>
</segment>
<segment>
<pinref part="R2" gate="G$1" pin="2"/>
<pinref part="GND6" gate="1" pin="GND"/>
<wire x1="139.7" y1="73.66" x2="139.7" y2="71.12" width="0.1524" layer="91"/>
</segment>
<segment>
<pinref part="GND2" gate="1" pin="GND"/>
<pinref part="P1" gate="G$1" pin="R_1"/>
<wire x1="114.3" y1="78.74" x2="114.3" y2="81.28" width="0.1524" layer="91"/>
</segment>
</net>
<net name="VCC" class="0">
<segment>
<pinref part="SUPPLY1" gate="G$1" pin="VCC"/>
<wire x1="68.58" y1="109.22" x2="58.42" y2="109.22" width="0.1524" layer="91"/>
<wire x1="58.42" y1="109.22" x2="58.42" y2="111.76" width="0.1524" layer="91"/>
<pinref part="Q1" gate="G$1" pin="D"/>
</segment>
<segment>
<pinref part="RJ1" gate="G$1" pin="3"/>
<wire x1="187.96" y1="88.9" x2="175.26" y2="88.9" width="0.1524" layer="91"/>
<wire x1="175.26" y1="88.9" x2="175.26" y2="93.98" width="0.1524" layer="91"/>
<pinref part="SUPPLY2" gate="G$1" pin="VCC"/>
</segment>
</net>
<net name="+5V" class="0">
<segment>
<wire x1="83.82" y1="109.22" x2="86.36" y2="109.22" width="0.1524" layer="91"/>
<pinref part="P+1" gate="1" pin="+5V"/>
<wire x1="86.36" y1="109.22" x2="86.36" y2="114.3" width="0.1524" layer="91"/>
<pinref part="R4" gate="G$1" pin="2"/>
<wire x1="86.36" y1="101.6" x2="86.36" y2="109.22" width="0.1524" layer="91"/>
<junction x="86.36" y="109.22"/>
<pinref part="Q1" gate="G$1" pin="S"/>
</segment>
<segment>
<pinref part="LED2" gate="G$1" pin="A"/>
<pinref part="P+3" gate="1" pin="+5V"/>
<wire x1="152.4" y1="109.22" x2="152.4" y2="111.76" width="0.1524" layer="91"/>
</segment>
<segment>
<pinref part="P1" gate="G$1" pin="R_2"/>
<pinref part="P+2" gate="1" pin="+5V"/>
<wire x1="114.3" y1="101.6" x2="114.3" y2="106.68" width="0.1524" layer="91"/>
</segment>
</net>
<net name="N$5" class="0">
<segment>
<pinref part="R4" gate="G$1" pin="1"/>
<wire x1="86.36" y1="91.44" x2="86.36" y2="88.9" width="0.1524" layer="91"/>
<pinref part="LED1" gate="G$1" pin="A"/>
<wire x1="86.36" y1="88.9" x2="86.36" y2="86.36" width="0.1524" layer="91"/>
<junction x="86.36" y="88.9"/>
</segment>
</net>
<net name="AO" class="0">
<segment>
<pinref part="P1" gate="G$1" pin="WIPER"/>
<wire x1="121.92" y1="91.44" x2="121.92" y2="73.66" width="0.1524" layer="91"/>
<label x="124.714" y="74.422" size="1.778" layer="95"/>
<wire x1="121.92" y1="73.66" x2="127" y2="73.66" width="0.1524" layer="91"/>
<pinref part="R1" gate="G$1" pin="2"/>
<wire x1="127" y1="91.44" x2="121.92" y2="91.44" width="0.1524" layer="91"/>
<junction x="121.92" y="91.44"/>
</segment>
<segment>
<pinref part="RJ1" gate="G$1" pin="1"/>
<wire x1="187.96" y1="83.82" x2="182.88" y2="83.82" width="0.1524" layer="91"/>
<label x="182.88" y="84.582" size="1.778" layer="95"/>
</segment>
</net>
<net name="N$1" class="0">
<segment>
<pinref part="Q2" gate="G$1" pin="E"/>
<pinref part="R3" gate="G$1" pin="2"/>
<wire x1="152.4" y1="83.82" x2="152.4" y2="81.28" width="0.1524" layer="91"/>
</segment>
</net>
<net name="N$2" class="0">
<segment>
<pinref part="LED2" gate="G$1" pin="C"/>
<pinref part="Q2" gate="G$1" pin="C"/>
<wire x1="152.4" y1="99.06" x2="152.4" y2="101.6" width="0.1524" layer="91"/>
</segment>
</net>
<net name="N$3" class="0">
<segment>
<pinref part="R1" gate="G$1" pin="1"/>
<pinref part="Q2" gate="G$1" pin="B"/>
<wire x1="137.16" y1="91.44" x2="139.7" y2="91.44" width="0.1524" layer="91"/>
<pinref part="R2" gate="G$1" pin="1"/>
<wire x1="139.7" y1="91.44" x2="142.24" y2="91.44" width="0.1524" layer="91"/>
<wire x1="139.7" y1="83.82" x2="139.7" y2="91.44" width="0.1524" layer="91"/>
<junction x="139.7" y="91.44"/>
</segment>
</net>
</nets>
</sheet>
</sheets>
</schematic>
</drawing>
<compatibility>
<note version="8.2" severity="warning">
Since Version 8.2, EAGLE supports online libraries. The ids
of those online libraries will not be understood (or retained)
with this version.
</note>
<note version="8.3" severity="warning">
Since Version 8.3, EAGLE supports URNs for individual library
assets (packages, symbols, and devices). The URNs of those assets
will not be understood (or retained) with this version.
</note>
<note version="8.3" severity="warning">
Since Version 8.3, EAGLE supports the association of 3D packages
with devices in libraries, schematics, and board files. Those 3D
packages will not be understood (or retained) with this version.
</note>
</compatibility>
</eagle>
